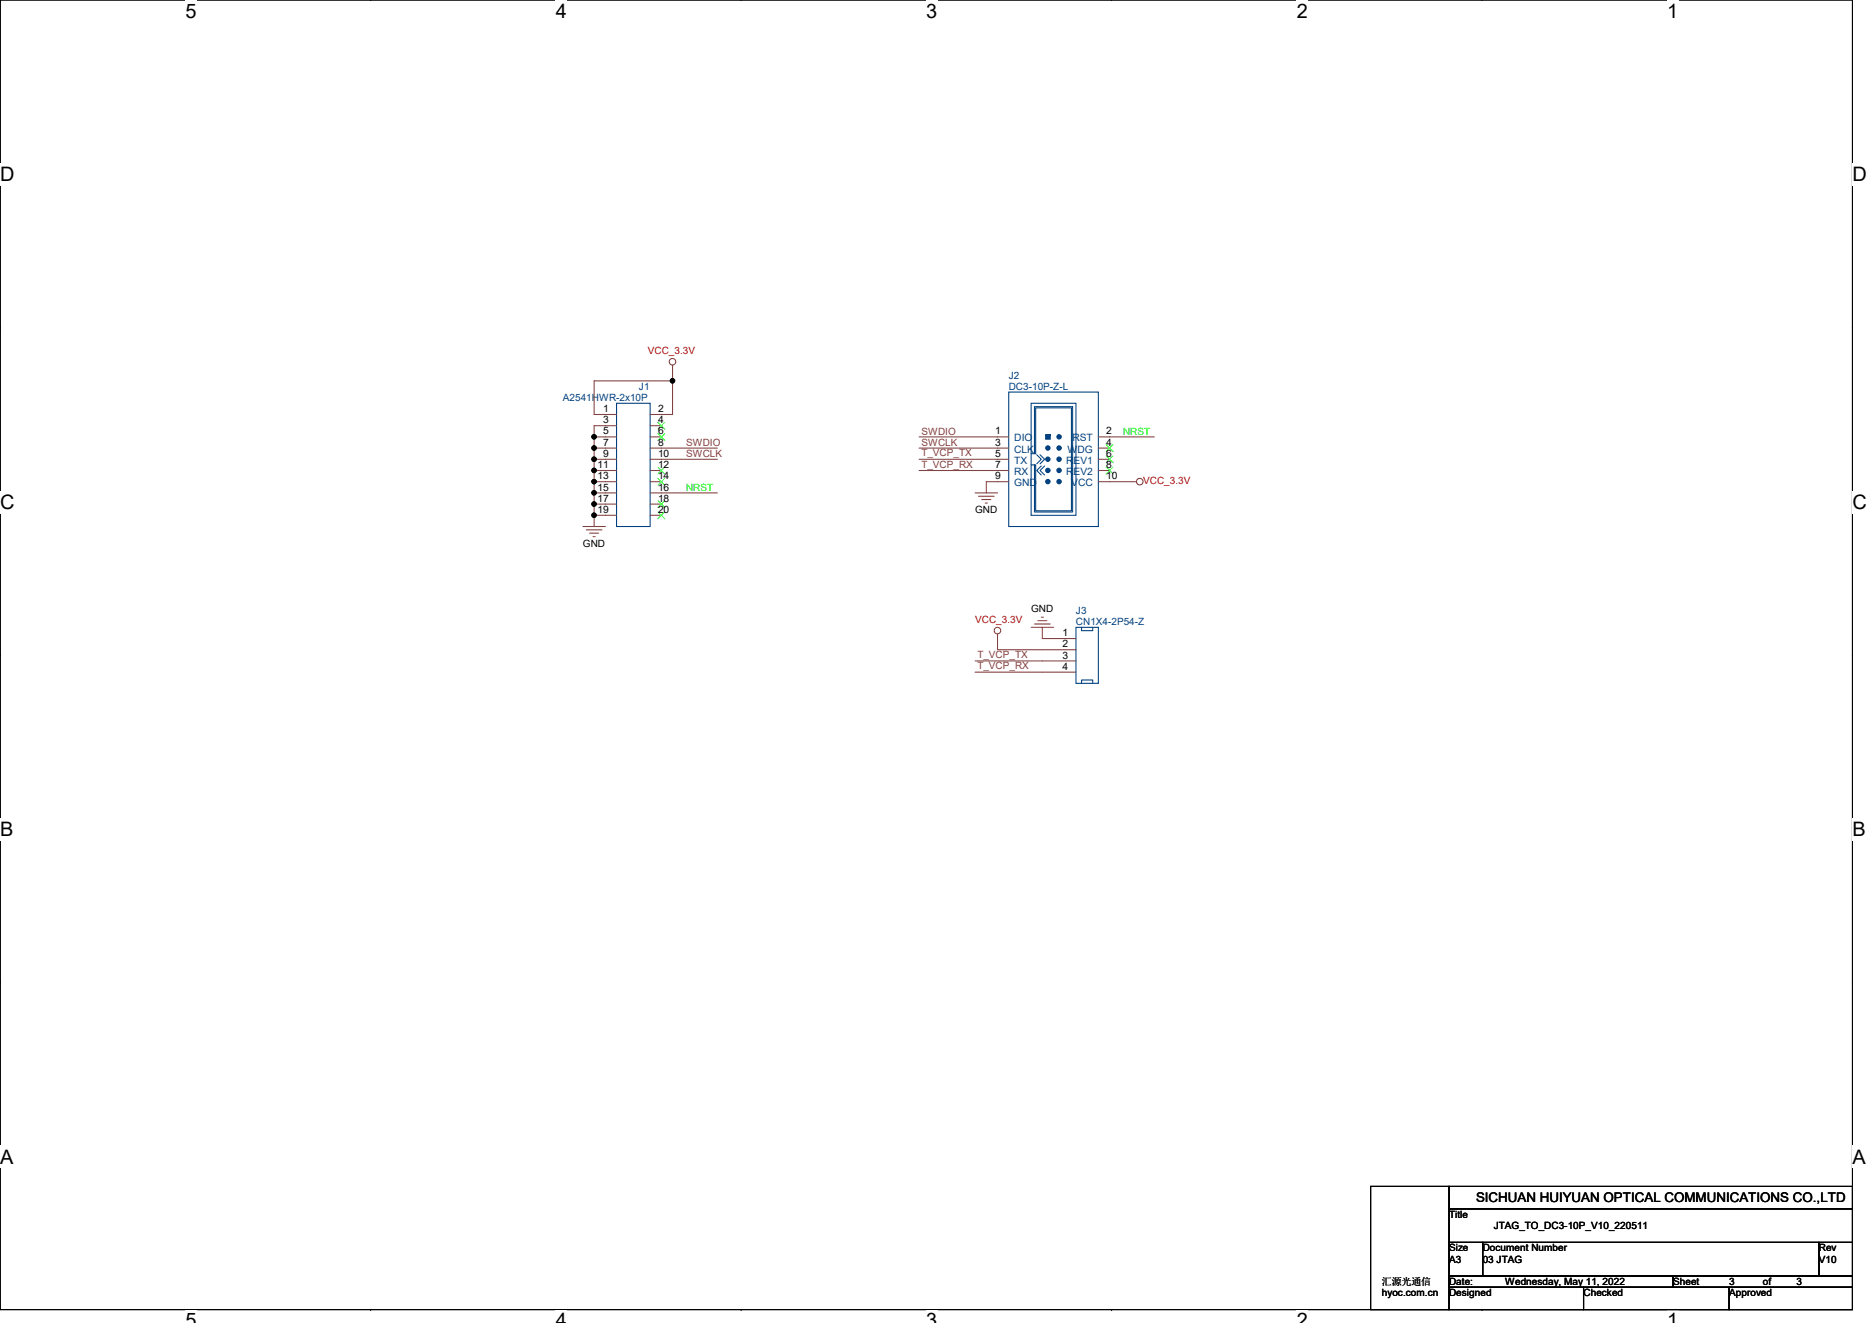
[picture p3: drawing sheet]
<svg xmlns="http://www.w3.org/2000/svg" width="297mm" height="210mm" viewBox="0 0 297 210" stroke-linecap="round" stroke-linejoin="round" font-family="sans-serif">
<path d="M0 0h293.9v207.9h-293.9z" fill="none" stroke="#000" stroke-width=".17"/>
<g fill="#fff">
<path d="M29.4 0h1.8v3.5h-1.8z"/>
<path d="M29.4 207.9h1.8v2h-1.8z"/>
</g>
<path d="M58.8 0h.1M58.8 207.9h.1" fill="none" stroke="#000" stroke-width=".17"/>
<g fill="#fff">
<path d="M88.2 0h1.8v3.5h-1.8z"/>
<path d="M88.2 207.9h1.8v2h-1.8z"/>
</g>
<path d="M117.6 0h.1M117.6 207.9h.1" fill="none" stroke="#000" stroke-width=".17"/>
<g fill="#fff">
<path d="M147 0h1.7v3.5h-1.7z"/>
<path d="M147 207.9h1.7v2h-1.7z"/>
</g>
<path d="M176.4 0h.1M176.4 207.9h.1" fill="none" stroke="#000" stroke-width=".17"/>
<g fill="#fff">
<path d="M205.8 0h1.7v3.5h-1.7z"/>
<path d="M205.8 207.9h1.7v2h-1.7z"/>
</g>
<path d="M235.2 0h.1M235.2 207.9h.1" fill="none" stroke="#000" stroke-width=".17"/>
<g fill="#fff">
<path d="M264.5 0h1.8v3.5h-1.8z"/>
<path d="M264.5 207.9h1.8v2h-1.8z"/>
<path d="M0 26h2.3v3.5h-2.3z"/>
<path d="M293.9 26h2.3v3.5h-2.3z"/>
<path d="M0 77.9h2.3v3.5h-2.3z"/>
<path d="M293.9 77.9h2.3v3.5h-2.3z"/>
</g>
<path d="M0 52h.1M293.9 52h.1" fill="none" stroke="#000" stroke-width=".17"/>
<g fill="#fff">
<path d="M0 129.9h2.1v3.5h-2.1z"/>
<path d="M293.9 129.9h2.1v3.5h-2.1z"/>
</g>
<path d="M0 103.9h.1M293.9 103.9h.1" fill="none" stroke="#000" stroke-width=".17"/>
<g fill="#fff">
<path d="M0 181.9h2.2v3.5h-2.2z"/>
<path d="M293.9 181.9h2.2v3.5h-2.2z"/>
</g>
<path d="M0 155.9h.1M293.9 155.9h.1M229.9 188.3h64v3.6h-64zM229.9 191.9h64v5.3h-64zM229.9 197.2h5.4v5.3h-5.4zM235.3 197.2h53.3v5.3h-53.3zM288.6 197.2h5.3v5.3h-5.3zM229.9 202.5h35.6v1.8h-35.6zM265.5 202.5h28.4v1.8h-28.4z" fill="none" stroke="#000" stroke-width=".17"/>
<g fill="none" stroke="#804040" stroke-width=".17">
<path d="M106.7 58v.7M154.7 78.2h3.6M155.3 78.8h2.5M155.8 79.3h1.4M156.3 79.8h.4M179.6 76.5h.7M92.5 83.6h3.6M93 84.1h2.5M93.6 84.6h1.4M94.1 85.2h.3M163.6 99.6h3.6M164.1 99h2.5"/>
<path d="M164.7 98.5h1.4M165.2 98h.4M158.3 100.6v.7"/>
<circle cx="106.7" cy="57.4" r=".52"/>
<circle cx="180.9" cy="76.4" r=".52"/>
<circle cx="158.3" cy="100.1" r=".52"/>
</g>
<path d="M217.9 188.6h11.7v10.7h-11.7z" fill="#fff"/>
<path d="M217.5 188.3h12.4v19.6h-12.4zM229.9 188.3h64v3.6h-64zM229.9 191.9h64v5.3h-64zM229.9 197.2h5.4v5.3h-5.4zM235.3 197.2h53.3v5.3h-53.3zM288.6 197.2h5.3v5.3h-5.3zM229.9 204.3h21.4v3.6h-21.4zM229.9 202.5h35.6v1.8h-35.6zM251.3 204.3h23.1v3.6h-23.1zM265.5 202.5h28.4v1.8h-28.4zM274.4 204.3h19.5v3.6h-19.5z" fill="none" stroke="#000" stroke-width=".17"/>
<path d="M217.9 188.6h11.7v10.7h-11.7z" fill="#fff"/>
<path d="M217.5 188.3h12.4v19.6h-12.4zM229.9 188.3h64v3.6h-64zM229.9 191.9h64v5.3h-64zM229.9 197.2h5.4v5.3h-5.4zM235.3 197.2h53.3v5.3h-53.3zM288.6 197.2h5.3v5.3h-5.3zM229.9 204.3h21.4v3.6h-21.4zM229.9 202.5h35.6v1.8h-35.6zM251.3 204.3h23.1v3.6h-23.1zM265.5 202.5h28.4v1.8h-28.4zM274.4 204.3h19.5v3.6h-19.5z" fill="none" stroke="#000" stroke-width=".17"/>
<path d="M217.9 188.6h11.7v10.7h-11.7z" fill="#fff"/>
<path d="M217.5 188.3h12.4v19.6h-12.4zM229.9 204.3h21.4v3.6h-21.4zM251.3 204.3h23.1v3.6h-23.1zM274.4 204.3h19.5v3.6h-19.5z" fill="none" stroke="#000" stroke-width=".17"/>
<g fill="none" stroke="#004080" stroke-width=".17">
<path d="M97.8 64h5.4v19.6h-5.4zM160.1 62.2h14.2v21.4h-14.2zM163.6 64h7.1v17.8h-7.1zM163.6 73.8h.5M163.6 72h.5v-7.5h6.1v16.8h-6.1v-7.5M164.1 72h.2v-7.3h5.7v16.4h-5.7v-7.3h-.2M164.5 72.2l.7 .7-.7 .7M165 72.2l.8 .7-.8 .7M165.2 74l-.7 .7 .7 .7M165.8 74l-.8 .7 .8 .7M170.7 99.6h3.6v8.9h-3.6zM171.6 99.6v.5h1.8v-.5"/>
<path d="M171.6 108.5v-.6h1.8v.6"/>
</g>
<g fill="#004080" stroke="#004080" stroke-width=".17">
<path d="M165.9 69v.7h.7v-.7z" fill-rule="evenodd"/>
<circle cx="166.3" cy="74.7" r=".35"/>
<circle cx="166.3" cy="72.9" r=".35"/>
<circle cx="166.3" cy="71.1" r=".35"/>
<circle cx="168" cy="69.3" r=".35"/>
<circle cx="168" cy="71.1" r=".35"/>
<circle cx="168" cy="72.9" r=".35"/>
<circle cx="168" cy="74.7" r=".35"/>
<circle cx="166.3" cy="76.4" r=".35"/>
<circle cx="168" cy="76.4" r=".35"/>
</g>
<g fill="none" stroke="#804040" stroke-width=".17">
<path d="M106.7 58.7v1.8M94.3 69.3v1.8M94.3 71.1v1.8M94.3 72.9v1.8M94.3 74.7v1.8M94.3 76.5v1.7M94.3 78.2v1.8M94.3 71.1h3.5M94.3 72.9h3.5M94.3 76.5h3.5M94.3 78.2h3.5M97.8 67.6h-3.5v1.7"/>
<path d="M97.8 69.3h-3.5M97.8 74.7h-3.5M103.2 67.6h1.7M103.2 69.3h1.7M103.2 71.1h10.6M103.2 72.9h10.6M103.2 74.7h1.7M103.2 76.5h1.7M103.2 78.2h10.6M106.7 60.5h-12.4v5.3h3.5M106.7 60.5v5.3h-3.5M145.8 69.3h14.3"/>
<path d="M145.8 71.1h14.3M145.8 72.9h14.3M145.8 74.7h14.3M160.1 76.5h-3.6v1.7M174.3 69.3h8.9M174.3 71.1h1.8M174.3 72.9h1.8M174.3 74.7h1.8M174.3 76.5h5.3M94.3 80v1.8M94.3 81.8v1.8M94.3 80h3.5"/>
<path d="M94.3 81.8h3.5M103.2 80h1.7M103.2 81.8h1.7M165.4 99.6v1.7h5.3M154.7 106.7h16M158.3 101.3v1.8h12.4M170.7 104.9h-16"/>
</g>
<g fill="none" stroke="#0f0" stroke-width=".16">
<path d="M104.4 67l1.1 1.1M104.4 68.8l1.1 1.1M104.4 74.1l1.1 1.1M104.4 75.9l1.1 1.1M104.4 79.5l1.1 1.1M105.5 67l-1.1 1.1M105.5 68.8l-1.1 1.1M105.5 74.1l-1.1 1.1M105.5 75.9l-1.1 1.1M105.5 79.5l-1.1 1.1M175.5 70.6l1.1 1.1M175.5 72.4l1.1 1"/>
<path d="M175.5 74.1l1.1 1.1M176.6 70.6l-1.1 1.1M176.6 72.4l-1.1 1M176.6 74.1l-1.1 1.1M104.4 81.3l1.1 1M105.5 81.3l-1.1 1"/>
</g>
<g fill="#000" stroke="#000" stroke-width=".17">
<circle cx="94.3" cy="72.9" r=".35"/>
<circle cx="94.3" cy="80" r=".35"/>
<circle cx="94.3" cy="74.7" r=".35"/>
<circle cx="94.3" cy="78.2" r=".35"/>
<circle cx="94.3" cy="71.1" r=".35"/>
<circle cx="94.3" cy="69.3" r=".35"/>
<circle cx="94.3" cy="76.4" r=".35"/>
<circle cx="106.7" cy="60.4" r=".35"/>
<circle cx="94.3" cy="81.8" r=".35"/>
</g>
<g font-size="3.2">
<text x="29.4" y="2.8">5</text>
<text x="88.2" y="2.8">4</text>
<text x="147" y="2.8">3</text>
<text x="205.8" y="2.8">2</text>
<text x="264.5" y="2.8">1</text>
<text x="0" y="28.8">D</text>
<text x="293.9" y="28.8">D</text>
<text x="0" y="80.8">C</text>
<text x="293.9" y="80.8">C</text>
<text x="0" y="132.7">B</text>
<text x="293.9" y="132.7">B</text>
<text x="0" y="184.7">A</text>
<text x="293.9" y="184.7">A</text>
<text x="29.4" y="210.7">5</text>
<text x="88.2" y="210.7">4</text>
<text x="147" y="210.7">3</text>
<text x="205.8" y="210.7">2</text>
<text x="264.5" y="210.7">1</text>
</g>
<text font-size="2.1" x="234.2" y="190.7">SICHUAN HUIYUAN OPTICAL COMMUNICATIONS CO.,LTD</text>
<g font-size="1.6" fill="#f00">
<text x="102.8" y="56.2">VCC_3.3V</text>
<text x="181.4" y="76.8">VCC_3.3V</text>
<text x="154.7" y="98.8">VCC_3.3V</text>
</g>
<g font-size="1.6" fill="#004080">
<text x="89.3" y="63.6">A2541HWR-2x10P</text>
<text x="101.4" y="61.9">J1</text>
<text x="160.1" y="60.1">J2</text>
<text x="160.1" y="61.9">DC3-10P-Z-L</text>
<text x="160.9" y="70.1">DIO</text>
<text x="160.9" y="71.8">CLK</text>
<text x="169.4" y="71.8">WDG</text>
<text x="170.2" y="70.1">RST</text>
<text x="160.9" y="73.6">TX</text>
<text x="160.9" y="75.4">RX</text>
<text x="160.9" y="77.2">GND</text>
<text x="169.2" y="73.6">REV1</text>
<text x="169.2" y="75.4">REV2</text>
<text x="170" y="77.2">VCC</text>
<text x="170.7" y="97.4">J3</text>
<text x="170.7" y="99.2">CN1X4-2P54-Z</text>
</g>
<g font-size="1.6">
<text x="95.7" y="65.4">1</text>
<text x="104.4" y="65.4">2</text>
<text x="95.7" y="67.2">3</text>
<text x="95.7" y="69">5</text>
<text x="95.7" y="70.7">7</text>
<text x="104.4" y="67.2">4</text>
<text x="104.4" y="69">6</text>
<text x="104.4" y="70.7">8</text>
<text x="157.9" y="69">1</text>
<text x="157.9" y="70.7">3</text>
<text x="175.5" y="69">2</text>
<text x="175.5" y="70.7">4</text>
<text x="94.8" y="74.3">11</text>
<text x="94.8" y="76.1">13</text>
<text x="94.8" y="77.9">15</text>
<text x="95.7" y="72.5">9</text>
<text x="104.4" y="72.5">10</text>
<text x="104.4" y="74.3">12</text>
<text x="104.4" y="76.1">14</text>
<text x="104.4" y="77.9">16</text>
<text x="157.9" y="72.5">5</text>
<text x="157.9" y="74.3">7</text>
<text x="157.9" y="76.1">9</text>
<text x="175.5" y="72.5">6</text>
<text x="175.5" y="74.3">8</text>
<text x="175.5" y="76.1">10</text>
<text x="94.8" y="79.6">17</text>
<text x="94.8" y="81.4">19</text>
<text x="104.4" y="79.6">18</text>
<text x="104.4" y="81.4">20</text>
<text x="154.7" y="81.4">GND</text>
<text x="92.5" y="86.8">GND</text>
<text x="163.6" y="97.1">GND</text>
<text x="168.6" y="101">1</text>
<text x="168.6" y="102.7">2</text>
<text x="168.6" y="104.5">3</text>
<text x="168.6" y="106.3">4</text>
<text x="229.9" y="193.3">Title</text>
<text x="237" y="195.1">JTAG_TO_DC3-10P_V10_220511</text>
<text x="219.3" y="203.9">汇源光通信</text>
<text x="229.9" y="200.4">A3</text>
<text x="229.9" y="198.6">Size</text>
<text x="229.9" y="203.9">Date:</text>
<text x="235.3" y="200.4">03 JTAG</text>
<text x="235.3" y="198.6">Document Number</text>
<text x="238.8" y="203.9">Wednesday, May 11, 2022</text>
<text x="265.5" y="203.9">Sheet</text>
<text x="274.4" y="203.9">3</text>
<text x="279.7" y="203.9">of</text>
<text x="285" y="203.9">3</text>
<text x="288.6" y="198.6">Rev</text>
<text x="288.6" y="200.4">V10</text>
<text x="219.3" y="205.7">hyoc.com.cn</text>
<text x="229.9" y="205.7">Designed</text>
<text x="251.3" y="205.7">Checked</text>
<text x="274.4" y="205.7">Approved</text>
</g>
<g font-size="1.6" fill="#804040">
<text x="108.9" y="70.8">SWDIO</text>
<text x="146.2" y="69">SWDIO</text>
<text x="146.2" y="70.8">SWCLK</text>
<text x="108.9" y="72.5">SWCLK</text>
<text x="146.2" y="72.4">T_VCP_TX</text>
<text x="146.2" y="74.2">T_VCP_RX</text>
<text x="155.1" y="104.4">T_VCP_TX</text>
<text x="155.1" y="106.2">T_VCP_RX</text>
</g>
<g font-size="1.6" fill="#0f0">
<text x="178.2" y="69">NRST</text>
<text x="108.9" y="77.9">NRST</text>
</g>
</svg>
